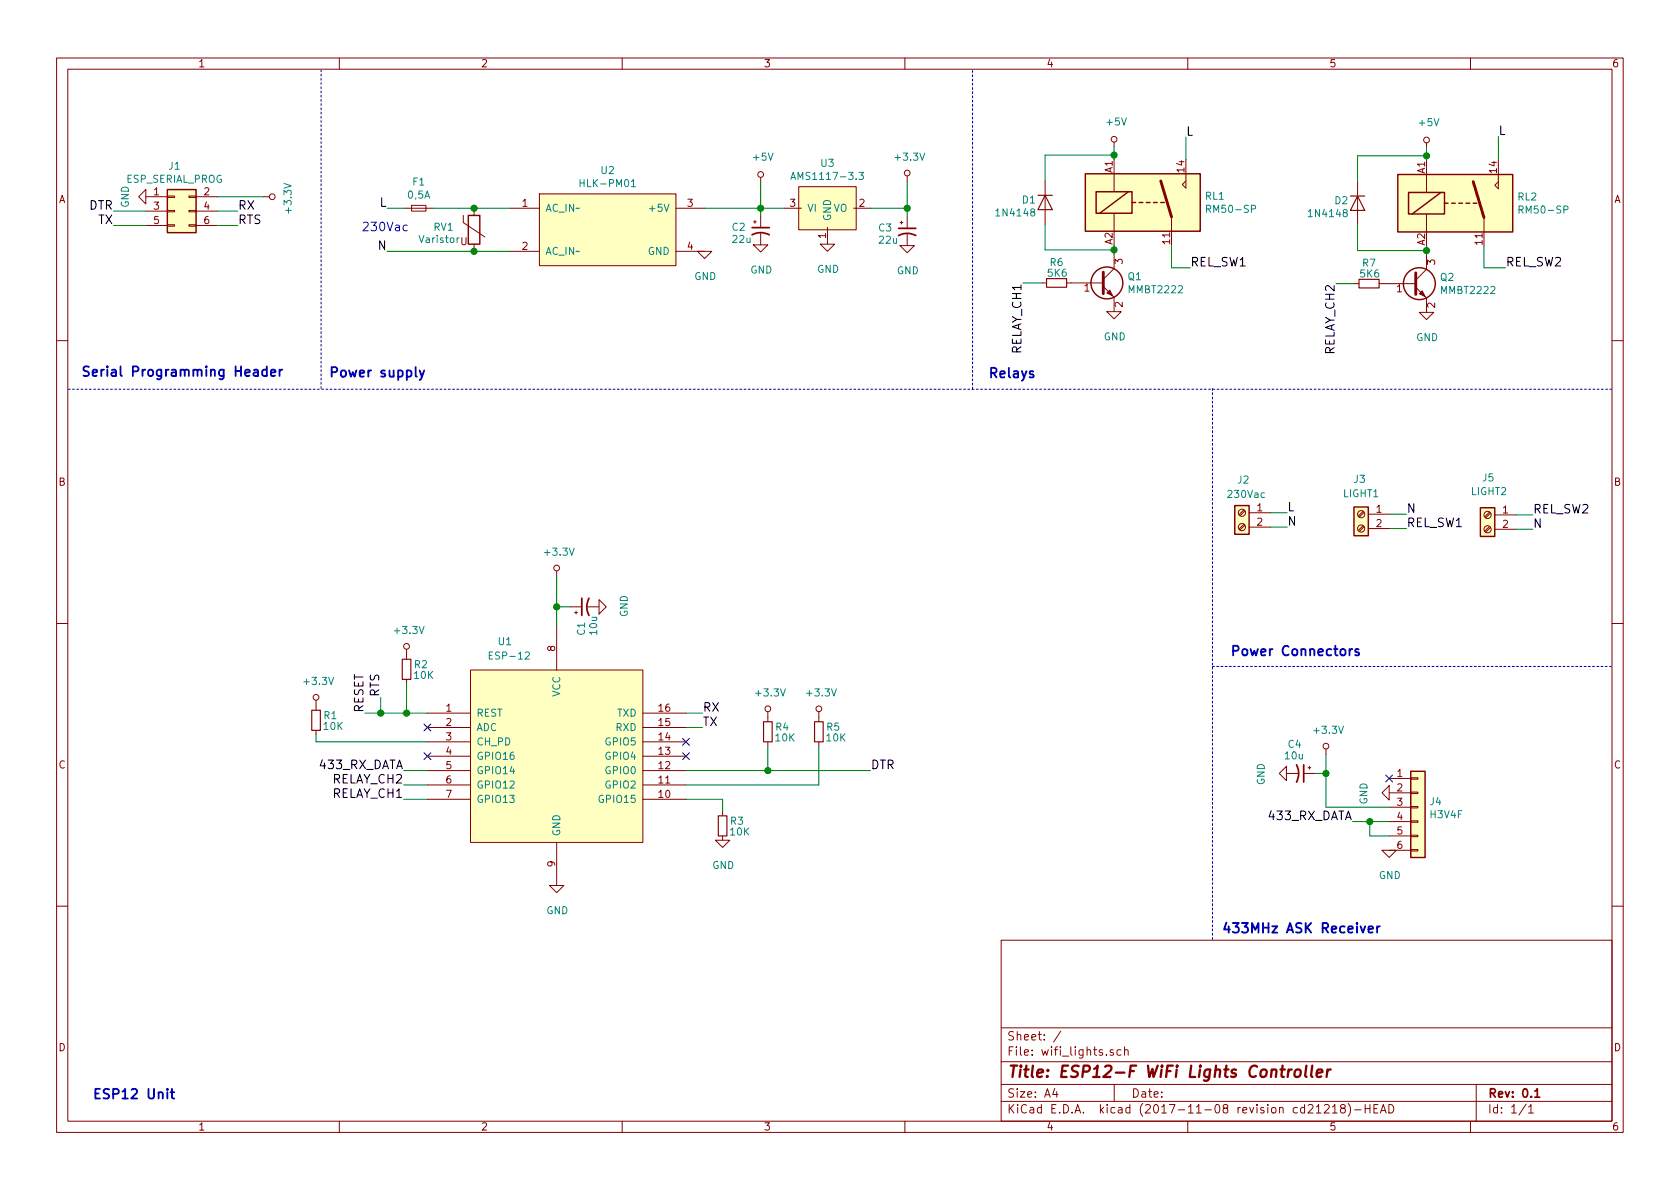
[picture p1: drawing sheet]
EESchema Schematic File Version 4
EELAYER 26 0
EELAYER END
$Descr A4 11693 8268
encoding utf-8
Sheet 1 1
Title "ESP12-F WiFi Lights Controller"
Date ""
Rev "0.1"
Comp ""
Comment1 ""
Comment2 ""
Comment3 ""
Comment4 ""
$EndDescr
Text Notes 560  2625 0    67   ~ 13
Serial Programming Header
Text Notes 2285 2630 0    67   ~ 13
Power supply
$Comp
L wifi_lights-archive:CP1_Small C1
U 1 1
P 4070 4215
F 0 "C1" H 3865 4240 50  0000 L CNN
F 1 "10u" H 3865 4155 50  0000 L CNN
F 2 "Capacitors_Tantalum_SMD:CP_Tantalum_Case-A_EIA-3216-18_Wave" H 4070 4215 50  0001 C CNN
F 3 "" H 4070 4215 50  0001 C CNN
	1    4070 4215
	0    -1   -1   0   
$EndComp
$Comp
L wifi_lights-archive:GND #PWR06
U 1 1
P 4170 4215
F 0 "#PWR06" H 4170 3965 50  0001 C CNN
F 1 "GND" H 4175 4042 50  0000 C CNN
F 2 "" H 4170 4215 50  0000 C CNN
F 3 "" H 4170 4215 50  0000 C CNN
	1    4170 4215
	0    -1   -1   0   
$EndComp
$Comp
L wifi_lights-archive:GND #PWR07
U 1 1
P 3875 6155
F 0 "#PWR07" H 3875 5905 50  0001 C CNN
F 1 "GND" H 3880 5982 50  0000 C CNN
F 2 "" H 3875 6155 50  0000 C CNN
F 3 "" H 3875 6155 50  0000 C CNN
	1    3875 6155
	1    0    0    -1  
$EndComp
$Comp
L wifi_lights-archive:R_Small R4
U 1 1
P 5345 5085
F 0 "R4" H 5245 5055 50  0000 C CNN
F 1 "10K" H 5225 5130 50  0000 C CNN
F 2 "Resistors_SMD:R_0603_HandSoldering" V 5241 5085 50  0001 C CNN
F 3 "" H 5345 5085 50  0001 C CNN
	1    5345 5085
	-1   0    0    1   
$EndComp
$Comp
L wifi_lights-archive:R_Small R5
U 1 1
P 5700 5085
F 0 "R5" H 5600 5055 50  0000 C CNN
F 1 "10K" H 5580 5130 50  0000 C CNN
F 2 "Resistors_SMD:R_0603_HandSoldering" V 5596 5085 50  0001 C CNN
F 3 "" H 5700 5085 50  0001 C CNN
	1    5700 5085
	-1   0    0    1   
$EndComp
$Comp
L wifi_lights-archive:+3.3V #PWR04
U 1 1
P 3875 4005
F 0 "#PWR04" H 3875 3855 50  0001 C CNN
F 1 "+3.3V" H 3890 4178 50  0000 C CNN
F 2 "" H 3875 4005 50  0000 C CNN
F 3 "" H 3875 4005 50  0000 C CNN
	1    3875 4005
	1    0    0    -1  
$EndComp
$Comp
L wifi_lights-archive:+3.3V #PWR012
U 1 1
P 5345 4985
F 0 "#PWR012" H 5345 4835 50  0001 C CNN
F 1 "+3.3V" H 5360 5158 50  0000 C CNN
F 2 "" H 5345 4985 50  0000 C CNN
F 3 "" H 5345 4985 50  0000 C CNN
	1    5345 4985
	1    0    0    -1  
$EndComp
$Comp
L wifi_lights-archive:+3.3V #PWR013
U 1 1
P 5700 4985
F 0 "#PWR013" H 5700 4835 50  0001 C CNN
F 1 "+3.3V" H 5715 5158 50  0000 C CNN
F 2 "" H 5700 4985 50  0000 C CNN
F 3 "" H 5700 4985 50  0000 C CNN
	1    5700 4985
	1    0    0    -1  
$EndComp
$Comp
L wifi_lights-archive:R_Small R1
U 1 1
P 2200 5005
F 0 "R1" H 2100 4975 50  0000 C CNN
F 1 "10K" H 2080 5050 50  0000 C CNN
F 2 "Resistors_SMD:R_0603_HandSoldering" V 2096 5005 50  0001 C CNN
F 3 "" H 2200 5005 50  0001 C CNN
	1    2200 5005
	-1   0    0    1   
$EndComp
$Comp
L wifi_lights-archive:+3.3V #PWR03
U 1 1
P 2200 4905
F 0 "#PWR03" H 2200 4755 50  0001 C CNN
F 1 "+3.3V" H 2215 5078 50  0000 C CNN
F 2 "" H 2200 4905 50  0000 C CNN
F 3 "" H 2200 4905 50  0000 C CNN
	1    2200 4905
	1    0    0    -1  
$EndComp
$Comp
L wifi_lights-archive:R_Small R3
U 1 1
P 5030 5740
F 0 "R3" H 4930 5710 50  0000 C CNN
F 1 "10K" H 4910 5785 50  0000 C CNN
F 2 "Resistors_SMD:R_0603_HandSoldering" V 4926 5740 50  0001 C CNN
F 3 "" H 5030 5740 50  0001 C CNN
	1    5030 5740
	-1   0    0    1   
$EndComp
$Comp
L wifi_lights-archive:GND #PWR09
U 1 1
P 5030 5840
F 0 "#PWR09" H 5030 5590 50  0001 C CNN
F 1 "GND" H 5035 5667 50  0000 C CNN
F 2 "" H 5030 5840 50  0000 C CNN
F 3 "" H 5030 5840 50  0000 C CNN
	1    5030 5840
	1    0    0    -1  
$EndComp
Text Label 2540 4955 1    60   ~ 0
RESET
$Comp
L wifi_lights-archive:R_Small R2
U 1 1
P 2830 4650
F 0 "R2" H 2730 4620 50  0000 C CNN
F 1 "10K" H 2710 4695 50  0000 C CNN
F 2 "Resistors_SMD:R_0603_HandSoldering" V 2726 4650 50  0001 C CNN
F 3 "" H 2830 4650 50  0001 C CNN
	1    2830 4650
	-1   0    0    1   
$EndComp
$Comp
L wifi_lights-archive:+3.3V #PWR05
U 1 1
P 2830 4550
F 0 "#PWR05" H 2830 4400 50  0001 C CNN
F 1 "+3.3V" H 2845 4723 50  0000 C CNN
F 2 "" H 2830 4550 50  0000 C CNN
F 3 "" H 2830 4550 50  0000 C CNN
	1    2830 4550
	1    0    0    -1  
$EndComp
$Comp
L wifi_lights-archive:Conn_02x03_Odd_Even J1
U 1 1
P 1215 1460
F 0 "J1" H 1215 1775 50  0000 C CNN
F 1 "ESP_SERIAL_PROG" H 1215 1684 50  0000 C CNN
F 2 "Pin_Headers:Pin_Header_Straight_1x06_Pitch2.54mm" H 1215 260 50  0001 C CNN
F 3 "" H 1215 260 50  0001 C CNN
	1    1215 1460
	1    0    0    -1  
$EndComp
Text Label 4890 5055 0    60   ~ 0
TX
Text Label 4890 4955 0    60   ~ 0
RX
Text Label 1655 1460 0    60   ~ 0
RX
Text Label 790  1560 2    60   ~ 0
TX
Text Label 790  1460 2    60   ~ 0
DTR
$Comp
L wifi_lights-archive:+3.3V #PWR02
U 1 1
P 1835 1360
F 0 "#PWR02" H 1835 1210 50  0001 C CNN
F 1 "+3.3V" H 1850 1533 50  0000 C CNN
F 2 "" H 1835 1360 50  0000 C CNN
F 3 "" H 1835 1360 50  0000 C CNN
	1    1835 1360
	0    1    1    0   
$EndComp
$Comp
L wifi_lights-archive:GND #PWR01
U 1 1
P 1015 1360
F 0 "#PWR01" H 1015 1110 50  0001 C CNN
F 1 "GND" H 1015 1220 50  0000 C CNN
F 2 "" H 1015 1360 50  0000 C CNN
F 3 "" H 1015 1360 50  0000 C CNN
	1    1015 1360
	0    1    1    0   
$EndComp
NoConn ~ 2975 5055
Text Label 1655 1560 0    60   ~ 0
RTS
Text Label 6060 5355 0    60   ~ 0
DTR
Text Notes 640  7655 0    67   ~ 13
ESP12 Unit
Text Label 2650 4845 1    60   ~ 0
RTS
NoConn ~ 4775 5255
NoConn ~ 4775 5155
$Comp
L wifi_lights-archive:Fuse_Small F1
U 1 1
P 2915 1440
F 0 "F1" H 2915 1625 50  0000 C CNN
F 1 "0,5A" H 2915 1534 50  0000 C CNN
F 2 "Fuse_Holders_and_Fuses:Fuse_TE5_Littlefuse-395Series" H 2915 1440 50  0001 C CNN
F 3 "" H 2915 1440 50  0001 C CNN
	1    2915 1440
	1    0    0    -1  
$EndComp
$Comp
L wifi_lights-archive:Varistor RV1
U 1 1
P 3300 1590
F 0 "RV1" H 3015 1610 50  0000 L CNN
F 1 "Varistor" H 2910 1525 50  0000 L CNN
F 2 "Varistors:RV_Disc_D7_W3.4_P5" V 3230 1590 50  0001 C CNN
F 3 "" H 3300 1590 50  0001 C CNN
	1    3300 1590
	1    0    0    -1  
$EndComp
$Comp
L wifi_lights-archive:Screw_Terminal_01x02 J2
U 1 1
P 8645 3560
F 0 "J2" H 8635 3790 50  0000 C CNN
F 1 "230Vac" H 8615 3690 50  0000 C CNN
F 2 "Connectors_Terminal_Blocks:TerminalBlock_Pheonix_PT-3.5mm_2pol" H 8645 3335 50  0001 C CNN
F 3 "" H 8620 3560 50  0001 C CNN
	1    8645 3560
	-1   0    0    -1  
$EndComp
Wire Notes Line
	475  2700 11225 2700
Wire Notes Line
	2235 2695 2235 470 
Wire Wire Line
	4775 5355 5345 5355
Wire Wire Line
	5345 5355 5345 5185
Wire Wire Line
	4775 5455 5700 5455
Wire Wire Line
	5700 5455 5700 5185
Wire Wire Line
	2975 5155 2200 5155
Wire Wire Line
	2200 5155 2200 5105
Wire Wire Line
	4775 5555 5030 5555
Wire Wire Line
	5030 5555 5030 5640
Wire Wire Line
	2540 4955 2650 4955
Wire Wire Line
	1015 1460 790  1460
Wire Wire Line
	1015 1560 790  1560
Wire Wire Line
	4775 4955 4890 4955
Wire Wire Line
	4775 5055 4890 5055
Wire Wire Line
	1515 1360 1835 1360
Connection ~ 5345 5355
Wire Wire Line
	3015 1440 3300 1440
Connection ~ 3300 1440
Wire Wire Line
	2695 1740 3300 1740
Connection ~ 3300 1740
Wire Wire Line
	2695 1440 2815 1440
$Comp
L wifi_lights-archive:HLK-PM01 U2
U 1 1
P 4255 1590
F 0 "U2" H 4230 2005 50  0000 C CNN
F 1 "HLK-PM01" H 4230 1914 50  0000 C CNN
F 2 "myfootprints:HLK-PM01" H 4255 1590 50  0001 C CNN
F 3 "" H 4255 1590 50  0000 C CNN
	1    4255 1590
	1    0    0    -1  
$EndComp
$Comp
L wifi_lights-archive:+3.3V #PWR015
U 1 1
P 6315 1255
F 0 "#PWR015" H 6315 1105 50  0001 C CNN
F 1 "+3.3V" H 6330 1428 50  0000 C CNN
F 2 "" H 6315 1255 50  0000 C CNN
F 3 "" H 6315 1255 50  0000 C CNN
	1    6315 1255
	1    0    0    -1  
$EndComp
Wire Wire Line
	4905 1440 5295 1440
$Comp
L wifi_lights-archive:GND #PWR08
U 1 1
P 4905 1740
F 0 "#PWR08" H 4905 1490 50  0001 C CNN
F 1 "GND" H 4910 1567 50  0000 C CNN
F 2 "" H 4905 1740 50  0000 C CNN
F 3 "" H 4905 1740 50  0000 C CNN
	1    4905 1740
	1    0    0    -1  
$EndComp
$Comp
L wifi_lights-archive:RM50-SP RL2
U 1 1
P 10130 1405
F 0 "RL2" H 10560 1451 50  0000 L CNN
F 1 "RM50-SP" H 10560 1360 50  0000 L CNN
F 2 "myfootprints:RM50_P" H 10560 1360 50  0001 L CNN
F 3 "" H 10130 1405 50  0000 C CNN
	1    10130 1405
	1    0    0    -1  
$EndComp
$Comp
L wifi_lights-archive:MMBT3904 Q2
U 1 1
P 9830 1965
F 0 "Q2" H 10021 2011 50  0000 L CNN
F 1 "MMBT2222" H 10021 1920 50  0000 L CNN
F 2 "TO_SOT_Packages_SMD:SOT-23" H 10030 1890 50  0001 L CIN
F 3 "" H 9830 1965 50  0001 L CNN
	1    9830 1965
	1    0    0    -1  
$EndComp
$Comp
L wifi_lights-archive:AMS1117 U3
U 1 1
P 5860 1440
F 0 "U3" H 5760 1755 50  0000 C CNN
F 1 "AMS1117-3.3" H 5760 1664 50  0000 C CNN
F 2 "TO_SOT_Packages_SMD:SOT-223" H 5760 1490 60  0001 C CNN
F 3 "" H 5760 1490 60  0000 C CNN
	1    5860 1440
	1    0    0    -1  
$EndComp
$Comp
L wifi_lights-archive:CP1_Small C2
U 1 1
P 5295 1595
F 0 "C2" H 5090 1620 50  0000 L CNN
F 1 "22u" H 5090 1535 50  0000 L CNN
F 2 "Capacitors_Tantalum_SMD:CP_Tantalum_Case-A_EIA-3216-18_Wave" H 5295 1595 50  0001 C CNN
F 3 "" H 5295 1595 50  0001 C CNN
	1    5295 1595
	1    0    0    -1  
$EndComp
$Comp
L wifi_lights-archive:CP1_Small C3
U 1 1
P 6315 1600
F 0 "C3" H 6110 1625 50  0000 L CNN
F 1 "22u" H 6110 1540 50  0000 L CNN
F 2 "Capacitors_Tantalum_SMD:CP_Tantalum_Case-A_EIA-3216-18_Wave" H 6315 1600 50  0001 C CNN
F 3 "" H 6315 1600 50  0001 C CNN
	1    6315 1600
	1    0    0    -1  
$EndComp
$Comp
L wifi_lights-archive:GND #PWR011
U 1 1
P 5295 1695
F 0 "#PWR011" H 5295 1445 50  0001 C CNN
F 1 "GND" H 5300 1522 50  0000 C CNN
F 2 "" H 5295 1695 50  0000 C CNN
F 3 "" H 5295 1695 50  0000 C CNN
	1    5295 1695
	1    0    0    -1  
$EndComp
$Comp
L wifi_lights-archive:GND #PWR016
U 1 1
P 6315 1700
F 0 "#PWR016" H 6315 1450 50  0001 C CNN
F 1 "GND" H 6320 1527 50  0000 C CNN
F 2 "" H 6315 1700 50  0000 C CNN
F 3 "" H 6315 1700 50  0000 C CNN
	1    6315 1700
	1    0    0    -1  
$EndComp
Connection ~ 5295 1440
Wire Wire Line
	6060 1440 6315 1440
Wire Wire Line
	6315 1255 6315 1440
Connection ~ 6315 1440
$Comp
L wifi_lights-archive:GND #PWR014
U 1 1
P 5760 1690
F 0 "#PWR014" H 5760 1440 50  0001 C CNN
F 1 "GND" H 5765 1517 50  0000 C CNN
F 2 "" H 5760 1690 50  0000 C CNN
F 3 "" H 5760 1690 50  0000 C CNN
	1    5760 1690
	1    0    0    -1  
$EndComp
$Comp
L wifi_lights-archive:+5V #PWR010
U 1 1
P 5295 1255
F 0 "#PWR010" H 5295 1105 50  0001 C CNN
F 1 "+5V" H 5310 1428 50  0000 C CNN
F 2 "" H 5295 1255 50  0001 C CNN
F 3 "" H 5295 1255 50  0001 C CNN
	1    5295 1255
	1    0    0    -1  
$EndComp
Wire Wire Line
	5295 1255 5295 1440
$Comp
L wifi_lights-archive:R_Small R7
U 1 1
P 9530 1965
F 0 "R7" V 9385 1965 50  0000 C CNN
F 1 "5K6" V 9460 1970 50  0000 C CNN
F 2 "Resistors_SMD:R_0603_HandSoldering" V 9426 1965 50  0001 C CNN
F 3 "" H 9530 1965 50  0001 C CNN
	1    9530 1965
	0    1    1    0   
$EndComp
Wire Wire Line
	9930 1705 9930 1735
$Comp
L wifi_lights-archive:1N4148 D2
U 1 1
P 9450 1405
F 0 "D2" V 9430 1240 50  0000 L CNN
F 1 "1N4148" V 9520 1050 50  0000 L CNN
F 2 "Diodes_SMD:D_SOD-123" H 9450 1230 50  0001 C CNN
F 3 "" H 9450 1405 50  0001 C CNN
	1    9450 1405
	0    1    1    0   
$EndComp
Wire Wire Line
	9450 1555 9450 1735
Wire Wire Line
	9450 1735 9930 1735
Connection ~ 9930 1735
$Comp
L wifi_lights-archive:+5V #PWR023
U 1 1
P 9930 1015
F 0 "#PWR023" H 9930 865 50  0001 C CNN
F 1 "+5V" H 9945 1188 50  0000 C CNN
F 2 "" H 9930 1015 50  0001 C CNN
F 3 "" H 9930 1015 50  0001 C CNN
	1    9930 1015
	1    0    0    -1  
$EndComp
$Comp
L wifi_lights-archive:GND #PWR024
U 1 1
P 9930 2165
F 0 "#PWR024" H 9930 1915 50  0001 C CNN
F 1 "GND" H 9935 1992 50  0000 C CNN
F 2 "" H 9930 2165 50  0000 C CNN
F 3 "" H 9930 2165 50  0000 C CNN
	1    9930 2165
	1    0    0    -1  
$EndComp
Wire Wire Line
	9930 1015 9930 1075
Wire Wire Line
	9450 1255 9450 1075
Wire Wire Line
	9450 1075 9930 1075
Connection ~ 9930 1075
$Comp
L wifi_lights-archive:RM50-SP RL1
U 1 1
P 7955 1400
F 0 "RL1" H 8385 1446 50  0000 L CNN
F 1 "RM50-SP" H 8385 1355 50  0000 L CNN
F 2 "myfootprints:RM50_P" H 8385 1355 50  0001 L CNN
F 3 "" H 7955 1400 50  0000 C CNN
	1    7955 1400
	1    0    0    -1  
$EndComp
$Comp
L wifi_lights-archive:MMBT3904 Q1
U 1 1
P 7655 1960
F 0 "Q1" H 7846 2006 50  0000 L CNN
F 1 "MMBT2222" H 7846 1915 50  0000 L CNN
F 2 "TO_SOT_Packages_SMD:SOT-23" H 7855 1885 50  0001 L CIN
F 3 "" H 7655 1960 50  0001 L CNN
	1    7655 1960
	1    0    0    -1  
$EndComp
$Comp
L wifi_lights-archive:R_Small R6
U 1 1
P 7355 1960
F 0 "R6" V 7210 1960 50  0000 C CNN
F 1 "5K6" V 7285 1965 50  0000 C CNN
F 2 "Resistors_SMD:R_0603_HandSoldering" V 7251 1960 50  0001 C CNN
F 3 "" H 7355 1960 50  0001 C CNN
	1    7355 1960
	0    1    1    0   
$EndComp
Wire Wire Line
	7755 1700 7755 1730
$Comp
L wifi_lights-archive:1N4148 D1
U 1 1
P 7275 1400
F 0 "D1" V 7255 1235 50  0000 L CNN
F 1 "1N4148" V 7345 1045 50  0000 L CNN
F 2 "Diodes_SMD:D_SOD-123" H 7275 1225 50  0001 C CNN
F 3 "" H 7275 1400 50  0001 C CNN
	1    7275 1400
	0    1    1    0   
$EndComp
Wire Wire Line
	7275 1550 7275 1730
Wire Wire Line
	7275 1730 7755 1730
Connection ~ 7755 1730
$Comp
L wifi_lights-archive:+5V #PWR017
U 1 1
P 7755 1010
F 0 "#PWR017" H 7755 860 50  0001 C CNN
F 1 "+5V" H 7770 1183 50  0000 C CNN
F 2 "" H 7755 1010 50  0001 C CNN
F 3 "" H 7755 1010 50  0001 C CNN
	1    7755 1010
	1    0    0    -1  
$EndComp
$Comp
L wifi_lights-archive:GND #PWR018
U 1 1
P 7755 2160
F 0 "#PWR018" H 7755 1910 50  0001 C CNN
F 1 "GND" H 7760 1987 50  0000 C CNN
F 2 "" H 7755 2160 50  0000 C CNN
F 3 "" H 7755 2160 50  0000 C CNN
	1    7755 2160
	1    0    0    -1  
$EndComp
Wire Wire Line
	7755 1010 7755 1070
Wire Wire Line
	7275 1250 7275 1070
Wire Wire Line
	7275 1070 7755 1070
Connection ~ 7755 1070
Wire Notes Line
	6770 2700 6770 475 
Wire Wire Line
	9430 1965 9300 1965
Wire Wire Line
	7255 1960 7120 1960
Wire Wire Line
	2975 5455 2810 5455
Wire Wire Line
	2975 5555 2810 5555
Text Label 2810 5555 2    60   ~ 0
RELAY_CH1
Text Label 2810 5455 2    60   ~ 0
RELAY_CH2
Text Label 7120 1960 3    60   ~ 0
RELAY_CH1
Text Label 9300 1965 3    60   ~ 0
RELAY_CH2
Text Notes 6875 2635 0    67   ~ 13
Relays
NoConn ~ 2975 5255
Text Label 2695 1440 2    60   ~ 0
L
Text Label 2695 1740 2    60   ~ 0
N
Text Notes 2515 1610 0    60   ~ 0
230Vac
Wire Wire Line
	8845 3660 8960 3660
Text Label 8960 3560 0    60   ~ 0
L
Text Label 8960 3660 0    60   ~ 0
N
$Comp
L wifi_lights-archive:Screw_Terminal_01x02 J3
U 1 1
P 9475 3570
F 0 "J3" H 9485 3815 50  0000 C CNN
F 1 "LIGHT1" H 9475 3715 50  0000 C CNN
F 2 "Connectors_Terminal_Blocks:TerminalBlock_Pheonix_PT-3.5mm_2pol" H 9475 3345 50  0001 C CNN
F 3 "" H 9450 3570 50  0001 C CNN
	1    9475 3570
	-1   0    0    -1  
$EndComp
Wire Wire Line
	9675 3670 9790 3670
Text Label 9790 3670 0    60   ~ 0
REL_SW1
Text Label 9790 3570 0    60   ~ 0
N
$Comp
L wifi_lights-archive:Screw_Terminal_01x02 J5
U 1 1
P 10355 3575
F 0 "J5" H 10350 3835 50  0000 C CNN
F 1 "LIGHT2" H 10345 3740 50  0000 C CNN
F 2 "Connectors_Terminal_Blocks:TerminalBlock_Pheonix_PT-3.5mm_2pol" H 10355 3350 50  0001 C CNN
F 3 "" H 10330 3575 50  0001 C CNN
	1    10355 3575
	-1   0    0    -1  
$EndComp
Wire Wire Line
	10555 3675 10670 3675
Text Label 10670 3575 0    60   ~ 0
REL_SW2
Text Label 10670 3675 0    60   ~ 0
N
Wire Wire Line
	8255 1100 8255 945 
Text Label 8255 945  0    60   ~ 0
L
Wire Wire Line
	8155 1700 8155 1855
Wire Wire Line
	8155 1855 8285 1855
Text Label 8285 1855 0    60   ~ 0
REL_SW1
Wire Wire Line
	10430 1105 10430 940 
Wire Wire Line
	10330 1705 10330 1855
Wire Wire Line
	10330 1855 10480 1855
Text Label 10430 940  0    60   ~ 0
L
Text Label 10480 1855 0    60   ~ 0
REL_SW2
Wire Notes Line
	8440 2695 8440 6535
Wire Notes Line
	8440 4630 11215 4630
Text Notes 8560 4570 0    67   ~ 13
Power Connectors
$Comp
L wifi_lights-archive:Conn_01x06 J4
U 1 1
P 9870 5610
F 0 "J4" H 9948 5651 50  0000 L CNN
F 1 "H3V4F" H 9948 5560 50  0000 L CNN
F 2 "Pin_Headers:Pin_Header_Straight_1x06_Pitch2.54mm" H 9870 5610 50  0001 C CNN
F 3 "" H 9870 5610 50  0001 C CNN
	1    9870 5610
	1    0    0    -1  
$EndComp
$Comp
L wifi_lights-archive:GND #PWR022
U 1 1
P 9670 5910
F 0 "#PWR022" H 9670 5660 50  0001 C CNN
F 1 "GND" H 9675 5737 50  0000 C CNN
F 2 "" H 9670 5910 50  0000 C CNN
F 3 "" H 9670 5910 50  0000 C CNN
	1    9670 5910
	1    0    0    -1  
$EndComp
Wire Wire Line
	9670 5810 9535 5810
Wire Wire Line
	9535 5810 9535 5710
Wire Wire Line
	9415 5710 9535 5710
Connection ~ 9535 5710
Text Label 9415 5710 2    60   ~ 0
433_RX_DATA
Text Label 2810 5355 2    60   ~ 0
433_RX_DATA
Wire Wire Line
	2975 5355 2810 5355
$Comp
L wifi_lights-archive:GND #PWR021
U 1 1
P 9670 5510
F 0 "#PWR021" H 9670 5260 50  0001 C CNN
F 1 "GND" H 9675 5337 50  0000 C CNN
F 2 "" H 9670 5510 50  0000 C CNN
F 3 "" H 9670 5510 50  0000 C CNN
	1    9670 5510
	0    1    1    0   
$EndComp
NoConn ~ 9670 5410
$Comp
L wifi_lights-archive:+3.3V #PWR020
U 1 1
P 9230 5245
F 0 "#PWR020" H 9230 5095 50  0001 C CNN
F 1 "+3.3V" H 9245 5418 50  0000 C CNN
F 2 "" H 9230 5245 50  0000 C CNN
F 3 "" H 9230 5245 50  0000 C CNN
	1    9230 5245
	1    0    0    -1  
$EndComp
Text Notes 8500 6500 0    67   ~ 13
433MHz ASK Receiver
Wire Wire Line
	9230 5610 9670 5610
Wire Wire Line
	9230 5245 9230 5375
$Comp
L wifi_lights-archive:CP1_Small C4
U 1 1
P 9055 5375
F 0 "C4" V 8850 5280 50  0000 L CNN
F 1 "10u" V 8930 5255 50  0000 L CNN
F 2 "Capacitors_Tantalum_SMD:CP_Tantalum_Case-A_EIA-3216-18_Wave" H 9055 5375 50  0001 C CNN
F 3 "" H 9055 5375 50  0001 C CNN
	1    9055 5375
	0    1    1    0   
$EndComp
$Comp
L wifi_lights-archive:GND #PWR019
U 1 1
P 8955 5375
F 0 "#PWR019" H 8955 5125 50  0001 C CNN
F 1 "GND" H 8960 5202 50  0000 C CNN
F 2 "" H 8955 5375 50  0000 C CNN
F 3 "" H 8955 5375 50  0000 C CNN
	1    8955 5375
	0    1    1    0   
$EndComp
Wire Wire Line
	9155 5375 9230 5375
Connection ~ 9230 5375
Wire Wire Line
	2830 4955 2830 4750
Connection ~ 2830 4955
Wire Wire Line
	2650 4955 2650 4845
Connection ~ 2650 4955
$Comp
L wifi_lights-archive:ESP-12 U1
U 1 1
P 3875 5255
F 0 "U1" H 3515 6055 50  0000 C CNN
F 1 "ESP-12" H 3545 5955 50  0000 C CNN
F 2 "myfootprints:ESP-12" H 3875 5255 50  0001 C CNN
F 3 "" H 3875 5255 50  0001 C CNN
	1    3875 5255
	1    0    0    -1  
$EndComp
Wire Wire Line
	3875 4005 3875 4215
Wire Wire Line
	3970 4215 3875 4215
Connection ~ 3875 4215
Wire Wire Line
	1515 1560 1655 1560
Wire Wire Line
	1515 1460 1655 1460
Wire Wire Line
	8845 3560 8960 3560
Wire Wire Line
	9675 3570 9790 3570
Wire Wire Line
	10555 3575 10670 3575
Wire Wire Line
	5345 5355 6060 5355
Wire Wire Line
	3300 1440 3555 1440
Wire Wire Line
	3300 1740 3555 1740
Wire Wire Line
	5295 1440 5460 1440
Wire Wire Line
	5295 1440 5295 1495
Wire Wire Line
	6315 1440 6315 1500
Wire Wire Line
	9930 1735 9930 1765
Wire Wire Line
	9930 1075 9930 1105
Wire Wire Line
	7755 1730 7755 1760
Wire Wire Line
	7755 1070 7755 1100
Wire Wire Line
	9535 5710 9670 5710
Wire Wire Line
	9230 5375 9230 5610
Wire Wire Line
	2830 4955 2975 4955
Wire Wire Line
	2650 4955 2830 4955
Wire Wire Line
	3875 4215 3875 4355
$EndSCHEMATC
